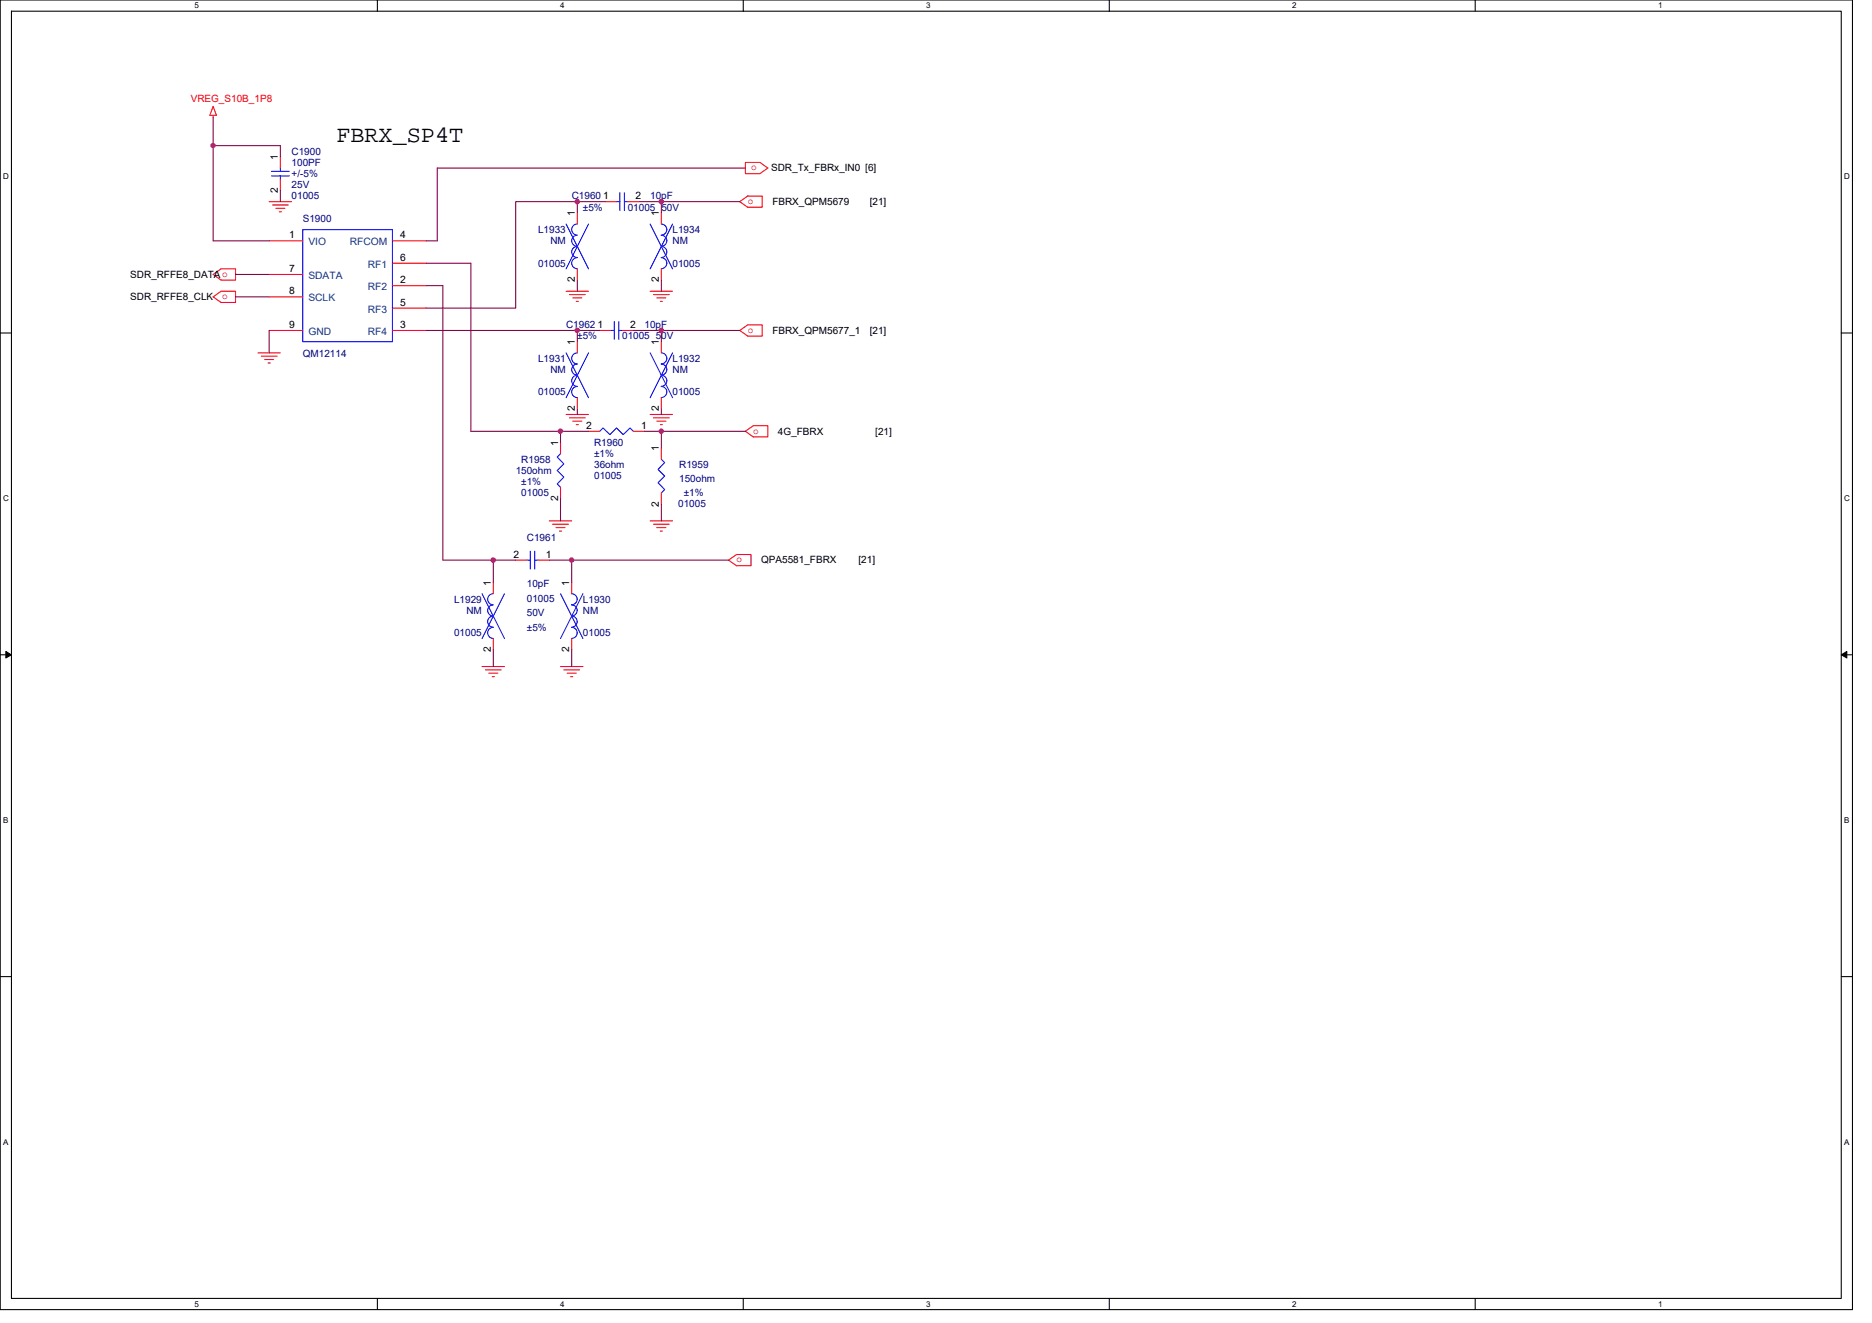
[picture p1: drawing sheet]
<svg xmlns="http://www.w3.org/2000/svg" width="297mm" height="210mm" viewBox="0 0 297 210" stroke-linecap="round" stroke-linejoin="round" font-family="sans-serif">
<path d="M0 0h293.9v207.9h-293.9zM1.8 1.8h290.4v204.3h-290.4z" fill="none" stroke="#000" stroke-width=".17"/>
<g fill="#fff">
<path d="M30.8 .2h.7v1.4h-.7z"/>
<path d="M30.8 206.3h.7v1.4h-.7z"/>
</g>
<path d="M59.9 0v1.8M59.9 206.1v1.8" fill="none" stroke="#000" stroke-width=".17"/>
<g fill="#fff">
<path d="M88.9 .2h.7v1.4h-.7z"/>
<path d="M88.9 206.3h.7v1.4h-.7z"/>
</g>
<path d="M117.9 0v1.8M117.9 206.1v1.8" fill="none" stroke="#000" stroke-width=".17"/>
<g fill="#fff">
<path d="M147 .2h.7v1.4h-.7z"/>
<path d="M147 206.3h.7v1.4h-.7z"/>
</g>
<path d="M176 0v1.8M176 206.1v1.8" fill="none" stroke="#000" stroke-width=".17"/>
<g fill="#fff">
<path d="M205 .2h.7v1.4h-.7z"/>
<path d="M205 206.3h.7v1.4h-.7z"/>
</g>
<path d="M234.1 0v1.8M234.1 206.1v1.8" fill="none" stroke="#000" stroke-width=".17"/>
<g fill="#fff">
<path d="M263.1 .2h.7v1.4h-.7z"/>
<path d="M263.1 206.3h.7v1.4h-.7z"/>
<path d="M.5 27.3h.9v1.4h-.9z"/>
<path d="M292.6 27.3h.9v1.4h-.9z"/>
<path d="M.5 78.4h.9v1.4h-.9z"/>
<path d="M292.6 78.4h.9v1.4h-.9z"/>
</g>
<path d="M0 52.9h1.8M292.2 52.9h1.7" fill="none" stroke="#000" stroke-width=".17"/>
<g fill="#fff">
<path d="M.5 129.5h.8v1.4h-.8z"/>
<path d="M292.6 129.5h.9v1.4h-.9z"/>
</g>
<path d="M0 103.9h1.8M292.2 103.9h1.7" fill="none" stroke="#000" stroke-width=".17"/>
<path d="M.9 103.4l.9 .5-.9 .5zM292.2 103.9l.8-.5v1z" fill="#000" stroke="#000" stroke-width=".16"/>
<g fill="#fff">
<path d="M.5 180.5h.8v1.4h-.8z"/>
<path d="M292.6 180.5h.9v1.4h-.9z"/>
</g>
<path d="M0 155h1.8M292.2 155h1.7" fill="none" stroke="#000" stroke-width=".17"/>
<g fill="none" stroke="#f00" stroke-width=".17">
<path d="M33.8 18.3v.4M33.8 16.9l.6 1.4h-1.1zM42.7 38.2h5.3M42.7 32h3.6M43.2 32.5h2.5M43.8 33.1h1.4M44.3 33.6h.4M44.5 24.9v1.8M44.5 28.4v1.8M62.3 38.2h5.3M91.6 33.8v1.8M96.1 32h1.7"/>
<path d="M99.6 32h1.8M104.9 33.8v1.8M117.4 32l1.2-.9h2.3v1.8h-2.3zM118.3 25.8h2.3l1.2 .9-1.2 .9h-2.3zM33.8 43.6l1.3-.9h2.3v1.7h-2.3zM33.8 47.1l1.3-.9h2.3v1.8h-2.3zM40.9 56h3.6M41.5 56.5h2.5M42 57.1h1.4M42.5 57.6h.4M42.7 43.6h5.3M42.7 47.1h5.3"/>
<path d="M42.7 52.5h5.3M62.3 45.3h5.3M62.3 52.5h5.3M62.3 48.9h5.3M62.3 41.8h5.3M89.8 46.2h3.6M90.4 46.8h2.5M90.9 47.3h1.4M91.4 47.8h.4M91.6 54.2v1.8M91.6 42.7v1.7M95.2 52.5h1.7"/>
<path d="M98.7 52.5h1.8M103.2 46.2h3.5M103.7 46.8h2.5M104.2 47.3h1.5M104.8 47.8h.3M104.9 54.2v1.8M104.9 42.7v1.7M117.4 52.5l1.2-.9h2.3v1.7h-2.3zM88.9 70.2v1.8M88.9 77.3v1.8M89.8 65.8h3.6M90.4 66.3h2.5"/>
<path d="M90.9 66.8h1.4M91.4 67.4h.4M91.6 63.1v1.8M93.4 68.5h1.8M100.5 68.5h1.8M103.2 65.8h3.5M103.7 66.3h2.5M104.2 66.8h1.5M104.8 67.4h.3M104.9 63.1v1.8M104.9 71.1v1.8M104.9 78.2v1.8"/>
<path d="M118.3 68.5l1.2-.9h2.3v1.7h-2.3zM78.3 92.5v1.7M81.8 88.9h1.8M85.4 88.9h1.8M87.2 82.7h3.5M87.7 83.2h2.5M88.2 83.7h1.5M88.8 84.3h.3M90.7 92.5v1.7M103.2 82.7h3.5M103.7 83.2h2.5M104.2 83.7h1.5"/>
<path d="M104.8 84.3h.3M115.6 88.9l1.3-.9h2.3v1.8h-2.3zM76.5 105.8h3.5M77 106.3h2.5M77.6 106.8h1.4M78.1 107.4h.3M78.3 101.3v1.8M88.9 105.8h3.6M89.5 106.3h2.5M90 106.8h1.4M90.5 107.4h.4M90.7 101.3v1.8"/>
</g>
<g fill="none" stroke="#00f" stroke-width=".17">
<path d="M43.1 27.2h2.8M43.1 27.9h2.8M44.5 26.7v.5M44.5 27.9v.5M48 36.4h14.3v17.8h-14.3zM89.8 35.6l3.6 7.1M91.6 35.6a.88 .88 0 0 0-.9 .8 .88 .88 0 0 0 .9 .9 .89 .89 0 0 0-.9 .9 .89 .89 0 0 0 .9 .9 .89 .89 0 0 0-.9 .9 .89 .89 0 0 0 .9 .9M93.4 35.6l-3.6 7.1M97.8 32h.6M98.4 30.6v2.8M99.1 30.6v2.8M99.1 32h.5"/>
<path d="M103.2 35.6l3.5 7.1M104.9 35.6a.88 .88 0 0 1 .9 .8 .88 .88 0 0 1-.9 .9 .89 .89 0 0 1 .9 .9 .89 .89 0 0 1-.9 .9 .89 .89 0 0 1 .9 .9 .89 .89 0 0 1-.9 .9M106.7 35.6l-3.5 7.1M89.8 56l3.6 7.1M91.6 56a.88 .88 0 0 0-.9 .9 .88 .88 0 0 0 .9 .9M91.6 57.8a.88 .88 0 0 0-.9 .9 .88 .88 0 0 0 .9 .8M91.6 59.6a.88 .88 0 0 0-.9 .8 .88 .88 0 0 0 .9 .9 .89 .89 0 0 0-.9 .9 .89 .89 0 0 0 .9 .9M91.6 40.9a.88 .88 0 0 0-.9 .9 .88 .88 0 0 0 .9 .9M93.4 56l-3.6 7.1M96.9 52.5h.6M97.5 51v2.9M98.2 51v2.9"/>
<path d="M98.2 52.5h.5M103.2 56l3.5 7.1M104.9 56a.88 .88 0 0 1 .9 .9 .88 .88 0 0 1-.9 .9M104.9 57.8a.88 .88 0 0 1 .9 .9 .88 .88 0 0 1-.9 .8M104.9 59.6a.88 .88 0 0 1 .9 .8 .88 .88 0 0 1-.9 .9 .89 .89 0 0 1 .9 .9 .89 .89 0 0 1-.9 .9M104.9 40.9a.88 .88 0 0 1 .9 .9 .88 .88 0 0 1-.9 .9M106.7 56l-3.5 7.1M88.9 72l-.5 .5 1.1 1.1-1.1 1.1 1.1 1-1.1 1.1 .5 .5M95.2 68.5l.5-.6 1.1 1.1 1-1.1 1.1 1.1 1.1-1.1 .5 .6M104.9 72.9l.6 .5-1.1 1.1 1.1 1.1-1.1 1 1.1 1.1-.6 .5M76.5 94.2l3.5 7.1M78.2 94.2a.88 .88 0 0 0-.8 .9 .88 .88 0 0 0 .8 .9 .89 .89 0 0 0-.8 .9 .89 .89 0 0 0 .8 .9 .89 .89 0 0 0-.8 .9 .89 .89 0 0 0 .8 .8"/>
<path d="M78.2 99.6a.88 .88 0 0 0-.8 .8 .88 .88 0 0 0 .8 .9M80 94.2l-3.5 7.1M83.6 88.9h.5M84.1 87.5v2.8M84.9 87.5v2.8M84.9 88.9h.5M88.9 94.2l3.6 7.1M90.7 94.2a.88 .88 0 0 1 .9 .9 .88 .88 0 0 1-.9 .9 .89 .89 0 0 1 .9 .9 .89 .89 0 0 1-.9 .9 .89 .89 0 0 1 .9 .9 .89 .89 0 0 1-.9 .8M90.7 99.6a.88 .88 0 0 1 .9 .8 .88 .88 0 0 1-.9 .9M92.5 94.2l-3.6 7.1"/>
</g>
<g fill="none" stroke="#800040" stroke-width=".17">
<path d="M33.8 18.7v4.4M33.8 23.1h10.7v1.8M33.8 23.1v15.1h8.9M44.5 30.2v1.8M91.6 32h4.5M91.6 32v1.8M91.6 32h-9.8v16.9h-14.2M101.4 32h16M104.9 32v1.8M118.3 26.7h-48.9v11.5h-1.8M37.4 43.6h5.3M37.4 47.1h5.3"/>
<path d="M42.7 52.5v3.5M67.6 52.5h24M67.6 41.8h7.1v26.7h14.2M67.6 45.3h2.7v43.6h8M91.6 44.4v1.8M91.6 52.5v1.7M91.6 52.5h3.6M100.5 52.5h4.4M104.9 52.5h12.5M104.9 44.4v1.8M104.9 52.5v1.7M88.9 68.5v1.7"/>
<path d="M88.9 79.1v3.6M88.9 68.5h4.5M91.6 64.9v.9M102.3 68.5h2.6M104.9 68.5h13.4M104.9 64.9v.9M104.9 68.5v2.6M81.8 88.9h-3.5v3.6M87.2 88.9h28.4M90.7 88.9v3.6M104.9 80v2.7M78.3 103.1v2.7"/>
<path d="M90.7 103.1v2.7"/>
</g>
<g fill="#f0f" stroke="#f0f" stroke-width=".17">
<circle cx="33.8" cy="23.1" r=".35"/>
<circle cx="91.6" cy="32" r=".35"/>
<circle cx="104.9" cy="32" r=".35"/>
<circle cx="91.6" cy="52.4" r=".35"/>
<circle cx="104.9" cy="52.4" r=".35"/>
<circle cx="88.9" cy="68.4" r=".35"/>
<circle cx="104.9" cy="68.4" r=".35"/>
<circle cx="78.3" cy="88.9" r=".35"/>
<circle cx="90.7" cy="88.9" r=".35"/>
</g>
<text font-size="3.7" x="53.4" y="22.5">FBRX_SP4T</text>
<g font-size="1.6" fill="#f00">
<text x="30.3" y="16.2">VREG_S10B_1P8</text>
<text x="119.2" y="27">o</text>
<text x="118.6" y="32.4">o</text>
<text x="35.2" y="47.5">o</text>
<text x="118.6" y="52.8">o</text>
<text x="119.5" y="68.8">o</text>
<text x="116.9" y="89.3">o</text>
</g>
<g font-size="1.6">
<text x="44.1" y="25.4" transform="rotate(-90 44.1 25.4)">1</text>
<text x="122.4" y="27.2">SDR_Tx_FBRx_IN0 [6]</text>
<text x="44.1" y="30.6" transform="rotate(-90 44.1 30.6)">2</text>
<text x="91.2" y="34.3" transform="rotate(-90 91.2 34.3)">1</text>
<text x="95.7" y="31.6">1</text>
<text x="100.9" y="31.6">2</text>
<text x="104.6" y="34.3" transform="rotate(-90 104.6 34.3)">1</text>
<text x="122.6" y="32.5">FBRX_QPM5679</text>
<text x="138" y="32.5">[21]</text>
<text x="45.9" y="37.8">1</text>
<text x="63.5" y="41.4">6</text>
<text x="63.5" y="37.8">4</text>
<text x="20.7" y="44.1">SDR_RFFE8_DATAo</text>
<text x="20.7" y="47.6">SDR_RFFE8_CLK</text>
<text x="45.9" y="43.2">7</text>
<text x="45.9" y="46.7">8</text>
<text x="63.5" y="45">2</text>
<text x="91.2" y="44.8" transform="rotate(-90 91.2 44.8)">2</text>
<text x="104.6" y="44.8" transform="rotate(-90 104.6 44.8)">2</text>
<text x="45.9" y="52.1">9</text>
<text x="63.5" y="52.1">3</text>
<text x="63.5" y="48.5">5</text>
<text x="94.8" y="52.1">1</text>
<text x="100" y="52.1">2</text>
<text x="122.6" y="53">FBRX_QPM5677_1</text>
<text x="138" y="53">[21]</text>
<text x="91.2" y="54.8" transform="rotate(-90 91.2 54.8)">1</text>
<text x="104.6" y="54.8" transform="rotate(-90 104.6 54.8)">1</text>
<text x="91.2" y="65.3" transform="rotate(-90 91.2 65.3)">2</text>
<text x="104.6" y="65.3" transform="rotate(-90 104.6 65.3)">2</text>
<text x="88.6" y="70.8" transform="rotate(-90 88.6 70.8)">1</text>
<text x="93" y="68.1">2</text>
<text x="101.7" y="68.1">1</text>
<text x="104.6" y="71.6" transform="rotate(-90 104.6 71.6)">1</text>
<text x="123.4" y="69">4G_FBRX</text>
<text x="138.9" y="69">[21]</text>
<text x="88.6" y="79.5" transform="rotate(-90 88.6 79.5)">2</text>
<text x="104.6" y="80.4" transform="rotate(-90 104.6 80.4)">2</text>
<text x="81.5" y="88.5">2</text>
<text x="86.6" y="88.5">1</text>
<text x="120.8" y="89.4">QPA5581_FBRX</text>
<text x="136.2" y="89.4">[21]</text>
<text x="77.9" y="93" transform="rotate(-90 77.9 93)">1</text>
<text x="90.3" y="93" transform="rotate(-90 90.3 93)">1</text>
<text x="77.9" y="103.5" transform="rotate(-90 77.9 103.5)">2</text>
<text x="90.3" y="103.5" transform="rotate(-90 90.3 103.5)">2</text>
</g>
<g font-size="1.6" fill="#000080">
<text x="46.3" y="24.5">C1900</text>
<text x="46.3" y="26.3">100PF</text>
<text x="46.3" y="29.9">25V</text>
<text x="46.3" y="28.1">+/-5%</text>
<text x="46.3" y="31.6">01005</text>
<text x="48" y="35.2">S1900</text>
<text x="90.7" y="31.6">C1960</text>
<text x="92.5" y="33.4">±5%</text>
<text x="99.6" y="33.4">01005 50V</text>
<text x="103.2" y="31.6">10pF</text>
<text x="85.4" y="37">L1933</text>
<text x="87.3" y="38.8">NM</text>
<text x="106.7" y="37">L1934</text>
<text x="106.7" y="38.8">NM</text>
<text x="85.4" y="42.3">01005</text>
<text x="106.7" y="42.3">01005</text>
<text x="89.8" y="52.1">C1962</text>
<text x="91.6" y="53.9">±5%</text>
<text x="98.7" y="53.9">01005 50V</text>
<text x="102.3" y="52.1">10pF</text>
<text x="48" y="56.7">QM12114</text>
<text x="85.4" y="57.4">L1931</text>
<text x="87.3" y="59.2">NM</text>
<text x="106.7" y="57.4">L1932</text>
<text x="106.7" y="59.2">NM</text>
<text x="85.4" y="62.8">01005</text>
<text x="106.7" y="62.8">01005</text>
<text x="94.3" y="70.8">R1960</text>
<text x="81.8" y="75.2">150ohm</text>
<text x="82.7" y="73.4">R1958</text>
<text x="82.7" y="77">±1%</text>
<text x="94.3" y="74.3">36ohm</text>
<text x="94.3" y="72.5">±1%</text>
<text x="94.3" y="76.1">01005</text>
<text x="107.8" y="74.3">R1959</text>
<text x="107.8" y="76.5">150ohm</text>
<text x="82.7" y="78.8">01005</text>
<text x="107.6" y="80.5">01005</text>
<text x="108.5" y="78.8">±1%</text>
<text x="83.6" y="85.9">C1961</text>
<text x="72" y="95.7">L1929</text>
<text x="83.6" y="93.2">10pF</text>
<text x="83.6" y="95.5">01005</text>
<text x="92.5" y="95.7">L1930</text>
<text x="72" y="101">01005</text>
<text x="74" y="97.4">NM</text>
<text x="83.6" y="97.8">50V</text>
<text x="83.6" y="100.1">±5%</text>
<text x="92.5" y="97.4">NM</text>
<text x="92.5" y="101">01005</text>
</g>
<g font-size="1.6" fill="#004080">
<text x="48.9" y="38.9">VIO</text>
<text x="55.5" y="38.9">RFCOM</text>
<text x="48.9" y="44.3">SDATA</text>
<text x="48.9" y="47.8">SCLK</text>
<text x="58.4" y="46.1">RF2</text>
<text x="58.4" y="42.5">RF1</text>
<text x="48.9" y="53.2">GND</text>
<text x="58.4" y="53.2">RF4</text>
<text x="58.4" y="49.6">RF3</text>
</g>
<g font-size="1.3">
<text x="30.8" y="1.3">5</text>
<text x="88.9" y="1.3">4</text>
<text x="147" y="1.3">3</text>
<text x="205" y="1.3">2</text>
<text x="263.1" y="1.3">1</text>
<text x=".5" y="28.4">D</text>
<text x="292.6" y="28.4">D</text>
<text x=".5" y="79.5">C</text>
<text x="292.6" y="79.5">C</text>
<text x=".5" y="130.6">B</text>
<text x="292.6" y="130.6">B</text>
<text x=".5" y="181.7">A</text>
<text x="292.6" y="181.7">A</text>
<text x="30.8" y="207.4">5</text>
<text x="88.9" y="207.4">4</text>
<text x="147" y="207.4">3</text>
<text x="205" y="207.4">2</text>
<text x="263.1" y="207.4">1</text>
</g>
</svg>
